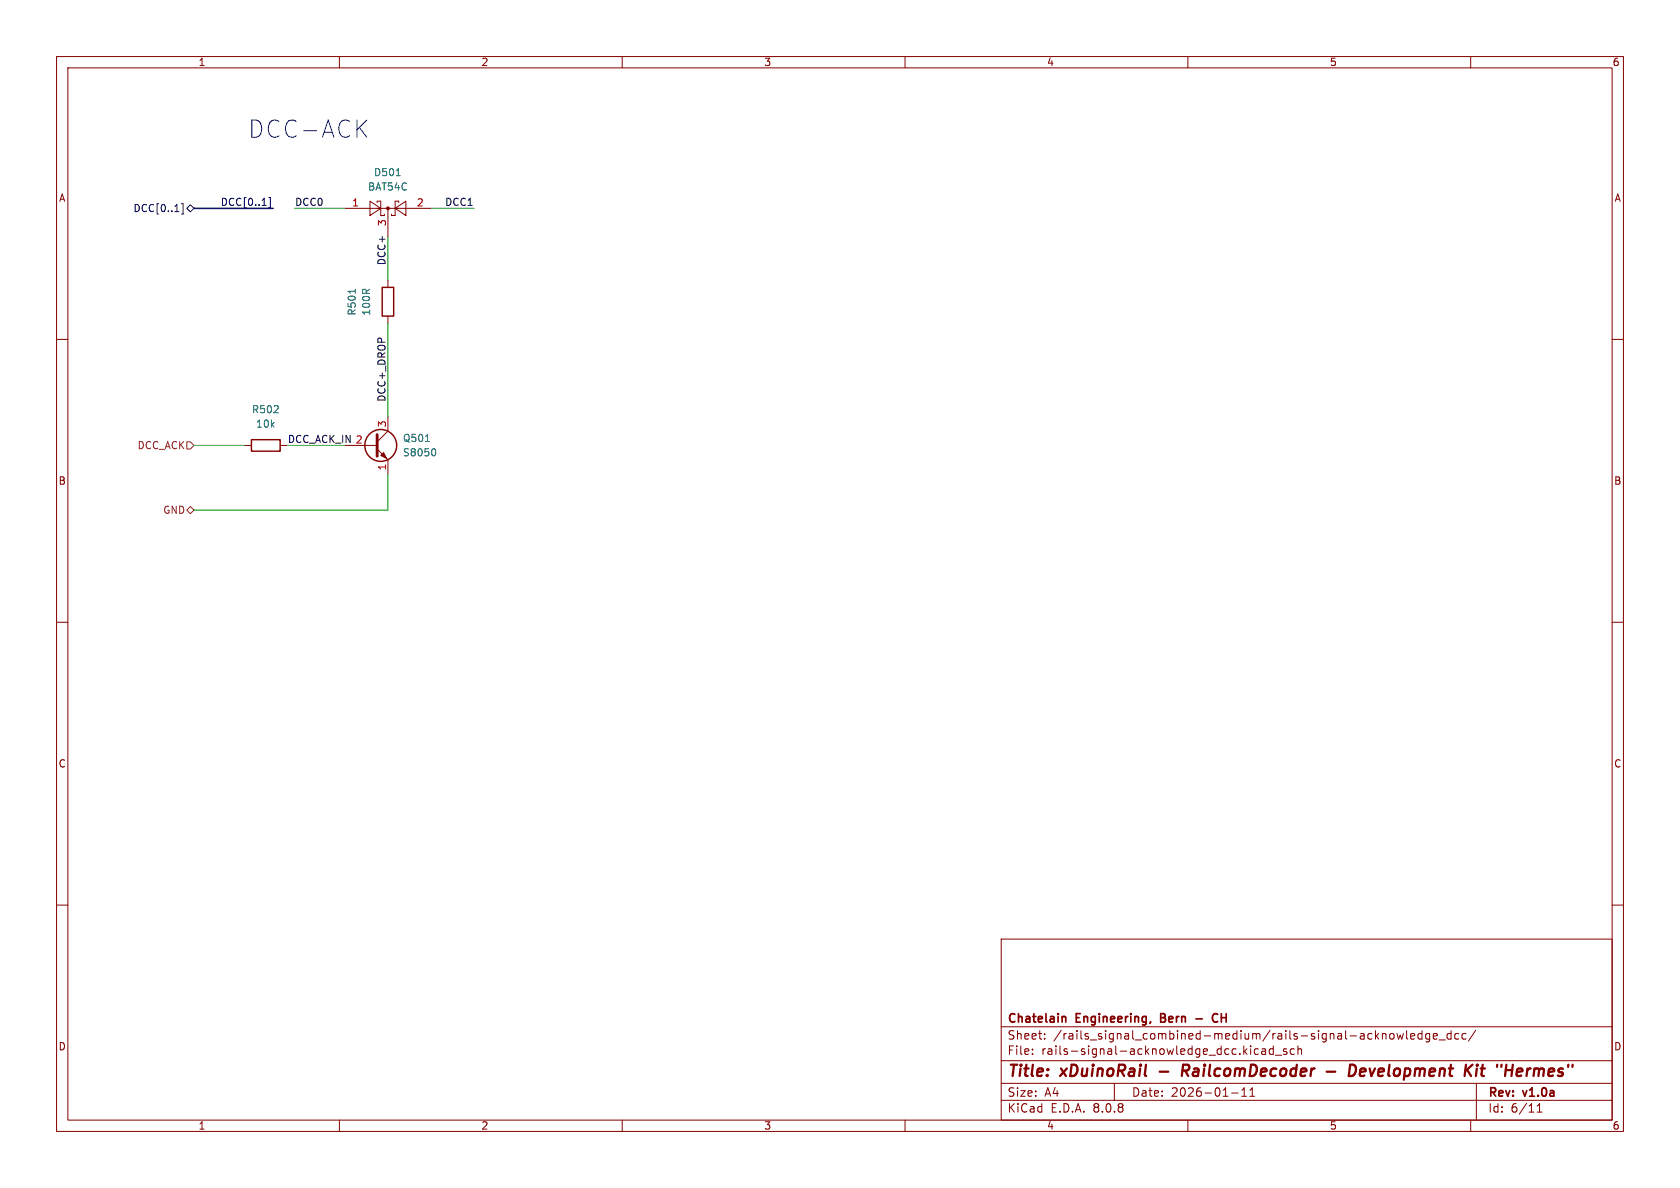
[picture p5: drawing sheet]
<svg xmlns="http://www.w3.org/2000/svg" width="297mm" height="210mm" viewBox="0 0 297 210" stroke-linecap="round" stroke-linejoin="round" font-family="sans-serif">
<g fill="none" stroke="#840000" stroke-width=".18">
<path d="M10 10h277v190h-277zM12 12h273v186h-273zM60 10v2M110 10v2M160 10v2M210 10v2M260 10v2M61 36.8h15.2M65.4 35.6l1.9 1.2-1.9 1.3zM66.7 35.8v-.2h.6v2.5h.6v-.3M68.6 36.8v5.1M69.8 36.8l2-1.2v2.5z"/>
<path d="M70.5 35.8v-.2h-.7v2.5h-.6v-.3M68.6 49.5v1.3M68.6 55.9v1.3M10 60h2M43.2 78.7h1.2M49.5 78.7h1.3M61 78.7h5.7M66.7 79.4l1.9 1.9v2.5M68.6 73.7v2.5l-1.9 1.9M285 60h2M10 110h2M285 110h2"/>
<path d="M10 160h2M177 166h108v32h-108zM285 160h2M60 198v2M110 198v2M160 198v2M177 194.5h108M177 191.5h108M177 187.5h108M177 181.5h108M182.5 186.3v.1M182.5 185.5v.1"/>
<path d="M184.7 183.6v.1M184.7 182.8v.1M197 191.5v3M210 198v2M217.7 193.2h1.2M219.5 193.8h.9M219.5 192.7l.5-.4v1.5M221 193.8h.8M221 192.7l.4-.4v1.5M221.8 186.3l.2 .1 .5-.1M222.5 185.5l-.5-.1-.2 .1M223.1 185.5h.6v.9"/>
<path d="M223.7 185.8h-.5a.29 .29 0 0 0-.2 .3 .29 .29 0 0 0 .2 .3l.5-.1M225.1 185.5l-.4-.1-.3 .3v.4l.1 .2h.6M225.1 184.9v1.5M225.5 186.5h1.1M227.5 185.5l-.4-.1-.2 .2 .1 .2 .5 .2v.3h-.6M228.8 185.5l-.4-.1-.3 .3v.4l.1 .2h.6M229.5 185.5l.2-.1 .3 .1 .1 .9M229.5 184.9v1.5M244.6 182.7h.2l.2 .2v.8M245.8 182.8l.4-.1 .3 .3v.4l-.3 .3-.4-.1-.1-.2v-.4zM247 182.7l.2 1 .3-.7 .3 .7 .3-1M248.7 182.2v1.3l.2 .2"/>
<path d="M249.4 183.2l.7-.1-.1-.3-.4-.1-.2 .2 .1 .7h.5M251.4 182.8l-.4-.1-.3 .3v.4l.1 .2h.6M251.4 182.2v1.5M252.7 182.8l-.4-.1-.3 .3v.4l.2 .2h.5M252.7 182.7v1.2l-.2 .3-.4-.1M253.4 183.2l.7-.1-.1-.3-.4-.1-.2 .2 .1 .7h.5M254.4 183.8h1.1M256.5 182.8l-.4-.1-.3 .3v.4l.2 .2h.5M256.5 182.2v1.5M257.9 182.8l-.4-.1-.3 .3v.4l.1 .2h.6M259.2 182.8l-.5-.1-.2 .3v.4l.1 .2h.6M260 198v2"/>
<path d="M260.9 182.1l-1.3 2M261 191.5v6.5M271.7 196.6h.9M271.7 195.5l.5-.4v1.5"/>
</g>
<g fill="none" stroke="#840000" stroke-width=".4">
<path d="M205 189.4h1.5M209.5 189.3l.6 .9M209.9 188.2h-.7l-.3 2M210 189.2l-1 .1M234.5 189.4h1.6M238.4 190.2l.3-2h.5a1.08 1.08 0 0 1 .5 1.1 1.08 1.08 0 0 1-.8 .9M241.2 188.9l-.6 .1-.2 .9 .2 .3h.4M241.4 189.4l-1 .1M261.1 188.9l-.2 1.3M261.2 188.2l-.1 .2M261.2 188.2l-.1 .1v.1M261.2 188.2l.1 .1-.2 .1"/>
<path d="M261.8 188.9h.7M262.1 188.2l-.2 1.7 .1 .2 .3 .1M269.1 189l-.2-.1-.6 .1-.2 .9 .2 .3 .6-.1M269.1 189.4l-1 .1"/>
</g>
<path d="M188 179.7h.2l.2 .2v.8M205.2 179.9h.5M205.7 179.2h-.5v1.5h.6M215.3 179.3a.6 .6 0 0 0-.8 0 .6 .6 0 0 0-.2 .7 .56 .56 0 0 0 .3 .6 .56 .56 0 0 0 .7-.1M211.4 180.1h1.2" fill="none" stroke="#840000" stroke-width=".3"/>
<path d="M66.7 76.8v3.8" fill="none" stroke="#840000" stroke-width=".51"/>
<g fill="#840000" stroke="#840000" stroke-width=".18">
<path d="M67.3 80.5l.5-.5 .5 1z"/>
<circle cx="68.6" cy="36.8" r=".25"/>
</g>
<g fill="none" stroke="#840000" stroke-width=".25">
<path d="M67.6 50.8h2v5.1h-2zM44.4 77.7h5.1v2.1h-5.1z"/>
<circle cx="67.3" cy="78.7" r="2.82"/>
</g>
<path d="M70.1 31.1h.7M62.8 51.1v.8M75.2 78h.7M76.7 79.3a.79 .79 0 0 1 0 1.3" fill="none" stroke="#006464" stroke-width=".18"/>
<path d="M32.1 36h.3v1.8h-.3M33 36.8l.7-.6 .6 .6-.6 .7zM47.5 34.9h.3v1.8h-.3" fill="none" stroke="#000084" stroke-width=".18"/>
<path d="M33 78.1h.7l.6 .6-.6 .7h-.7zM33.7 89.5l.6 .7-.6 .6-.7-.6z" fill="none" stroke="#725600" stroke-width=".18"/>
<path d="M63.5 22.5l1.3 1.8M64.8 21.2l-1.7 1.8" fill="none" stroke="#0000c2" stroke-width=".18"/>
<path d="M34.3 36.8h14" fill="none" stroke="#000084" stroke-width=".3"/>
<path d="M52.1 36.8h8.9M76.2 36.8h7.6M68.6 41.9v7.6M68.6 57.2v16.5M34.3 78.7h8.9M50.8 78.7h10.2M68.6 83.8v6.4h-34.3" fill="none" stroke="#009600" stroke-width=".18"/>
<text font-size="4.2" fill="#0000c2" x="43.9" y="24.6">DCC-ACK</text>
<g font-size="2.8" fill="#840000">
<text x="178" y="190.9">Title:</text>
<text x="187.7" y="190.9">xDuinoRail</text>
<text x="210.6" y="190.9">RailcomDecoder</text>
<text x="236.9" y="190.9">-</text>
<text x="241.7" y="190.9">Development</text>
<text x="263" y="190.9">Kit</text>
<text x="269.4" y="190.9">&quot;Hermes&quot;</text>
</g>
<g font-size="2.1" fill="#840000">
<text x="178" y="184">Sheet:</text>
<text x="178" y="181.2">Chatelain</text>
<text x="186.2" y="184">/rails_signal_combined-medium/rails-signal-acknowledge_dcc/</text>
<text x="190.3" y="181.2">Engineering,</text>
<text x="205.8" y="181.2">Bern</text>
<text x="216.3" y="181.2">CH</text>
<text x="178" y="186.7">File:</text>
<text x="184.1" y="186.7">rails-signal-acknowledge_dcc.kicad_sch</text>
<text x="178" y="196.9">KiCad</text>
<text x="178" y="194.1">Size:</text>
<text x="184.7" y="194.1">A4</text>
<text x="185.7" y="196.9">E.D.A.</text>
<text x="193.3" y="196.9">8.0.8</text>
<text x="200" y="194.1">Date:</text>
<text x="207" y="194.1">2026-01-11</text>
<text x="263" y="194.3">Rev:</text>
<text x="263" y="196.9">Id:</text>
<text x="267.1" y="196.9">6/11</text>
<text x="269.4" y="194.3">v1.0a</text>
</g>
<g font-size="1.8" fill="#840000">
<text x="35" y="11.9">1</text>
<text x="85" y="11.9">2</text>
<text x="135" y="11.9">3</text>
<text x="185" y="11.9">4</text>
<text x="235" y="11.9">5</text>
<text x="285" y="11.9">6</text>
<text x="10.3" y="35.9">A</text>
<text x="285.3" y="35.9">A</text>
<text x="10.3" y="85.9">B</text>
<text x="285.3" y="85.9">B</text>
<text x="10.3" y="135.9">C</text>
<text x="285.3" y="135.9">C</text>
<text x="10.3" y="185.9">D</text>
<text x="285.3" y="185.9">D</text>
<text x="35" y="199.9">1</text>
<text x="85" y="199.9">2</text>
<text x="135" y="199.9">3</text>
<text x="185" y="199.9">4</text>
<text x="235" y="199.9">5</text>
<text x="285" y="199.9">6</text>
</g>
<g font-size="1.8" fill="#006464">
<text x="65" y="33.9">BAT54C</text>
<text x="66" y="31.3">D501</text>
<text x="63.1" y="55.9" transform="rotate(-90 63.1 55.9)">R501</text>
<text x="65.6" y="55.9" transform="rotate(-90 65.6 55.9)">100R</text>
<text x="44.4" y="73.3">R502</text>
<text x="45.2" y="75.8">10k</text>
<text x="71.1" y="80.9">S8050</text>
<text x="71.1" y="78.3">Q501</text>
</g>
<g font-size="1.8" fill="#000084">
<text x="23.5" y="37.7">DCC[0..1]</text>
<text x="38.9" y="36.5">DCC[0..1]</text>
</g>
<g font-size="1.8" fill="#0f0f0f">
<text x="52.1" y="36.5">DCC0</text>
<text x="78.6" y="36.5">DCC1</text>
<text x="68.2" y="47" transform="rotate(-90 68.2 47)">DCC+</text>
<text x="68.2" y="71.1" transform="rotate(-90 68.2 71.1)">DCC+_DROP</text>
<text x="50.8" y="78.4">DCC_ACK_IN 2</text>
</g>
<g font-size="1.8" fill="#a90000">
<text x="62.2" y="36.6">1</text>
<text x="68.3" y="40.1" transform="rotate(-90 68.3 40.1)">3</text>
<text x="73.6" y="36.6">2</text>
<text x="68.3" y="75.6" transform="rotate(-90 68.3 75.6)">3</text>
<text x="68.3" y="83.3" transform="rotate(-90 68.3 83.3)">1</text>
</g>
<g font-size="1.8" fill="#725600">
<text x="24.2" y="79.6">DCC_ACK</text>
<text x="28.8" y="91">GND</text>
</g>
</svg>
